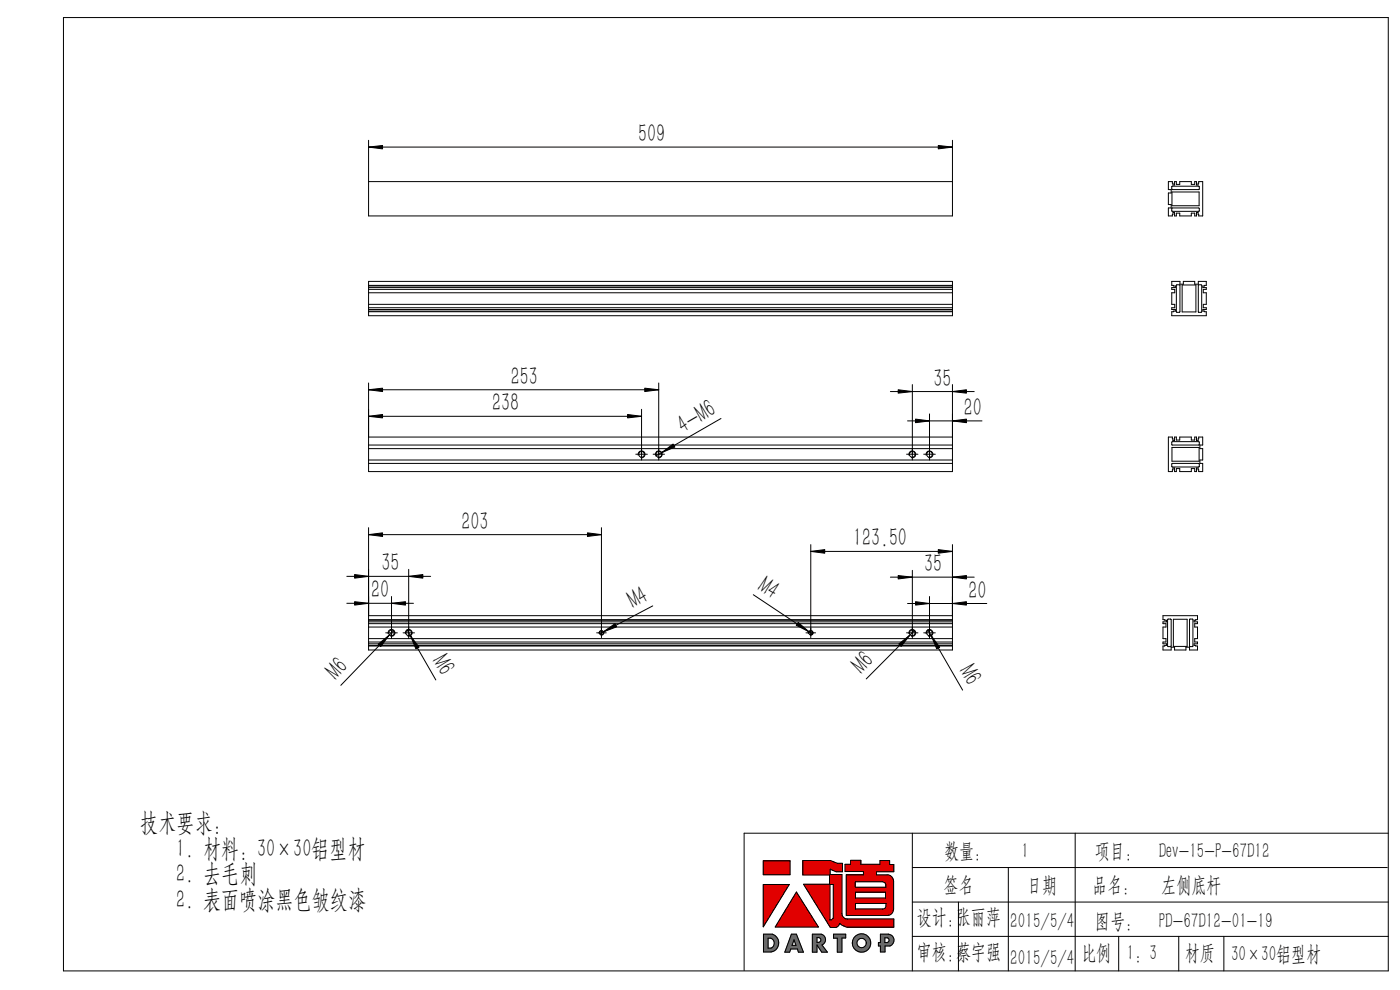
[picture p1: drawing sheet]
<svg xmlns="http://www.w3.org/2000/svg" width="297mm" height="210mm" viewBox="0 0 297 210" stroke-linecap="round" stroke-linejoin="round" font-family="sans-serif">
<g fill="none" stroke="#000" stroke-width=".21">
<path d="M13.5 3.7h281v202.3h-281zM78.2 38.5h123.9M78.2 29.8v16h123.9v-16M78.2 31.2h123.9M247.9 38.5h.8l.1 .7h.4v-.7h.4v.6h.7v-.6h2.4v.6h.7v-.6h.4v.7h.4l.1-.7h.8v7.3h-.8l-.1-.7h-.4v.7h-.4v-.6h-.7v.6h-2.4v-.6h-.7v.6h-.4v-.7h-.4l-.1 .7h-.8v-1.7h.6v-.7h-.6v-2.5h.6v-.7h-.6zM248.6 39.5h5.8v.6l-5.8 .1zM78.2 59.7h123.9v7.3h-123.9zM248.6 44.2l5.7-.1 .1 .7h-5.8zM248.6 59.7h1.7v.6h.7v-.6h2.4v.6h.8v-.6h1.7v.8l-.7 .2v.3h.7v.4h-.6v.7h.6v2.5h-.6v.7h.6v.4h-.7v.3l.7 .1v.9h-7.3v-.9l.7-.1v-.3h-.7v-.4h.6v-.7h-.6v-2.5h.6v-.7h-.6v-.4h.7v-.3l-.7-.2zM248.6 40.7h5.8v2.9h-5.8zM78.2 60.5h123.9M78.2 61h123.9"/>
<path d="M78.2 61.4h123.9M78.2 64.6h123.9M78.2 62.1h123.9M78.2 65.7h123.9M78.2 65.3h123.9M78.2 66.1h123.9M78.2 60.7h123.9M78.2 66h123.9M249.6 60.5l.6-.1 .1 .1-.1 5.8-.6-.1zM250.8 60.5h2.9v5.7h-2.9zM254.2 60.5h.7l-.1 5.8-.6-.1zM78.2 81.2v18.8h123.9v-18.4"/>
<path d="M78.2 94.4h123.9M78.2 92.7h123.9M78.2 95.2h123.9M78.2 97.6h123.9M78.2 98.3h123.9M78.2 88.3h57.9M78.2 82.7h61.5M134.9 96.4h2.4M135.4 96.6a.74 .74 0 0 1 .6-1 .74 .74 0 0 1 .8 .8 .74 .74 0 0 1-.9 .7M136.1 86.8v10.8M138.6 96.4h2.4M139.1 96.6a.73 .73 0 0 1 .6-1 .73 .73 0 0 1 .8 .8 .73 .73 0 0 1-.9 .7"/>
<path d="M139.7 81.2v16.4M153 88.8l-13.9 7.9M188.9 83.1h17.8M192.3 96.4h2.4M192.5 89.3h15.8M192.8 96.6a.73 .73 0 0 1 .7-1 .73 .73 0 0 1 .8 .8 .73 .73 0 0 1-1 .7M193.5 81.6v16M196 96.4h2.4M196.5 96.6a.73 .73 0 0 1 .6-1 .73 .73 0 0 1 .8 .8 .73 .73 0 0 1-.9 .7M197.2 87.8v9.8M247.9 92.7h.8l.1 .8h.4v-.8h.4v.6h.7v-.6h2.4v.6h.7v-.6h.4v.8h.4l.1-.8h.8v1.7h-.5v.8h.5v2.4h-.5v.7h.5v1.7h-.8l-.1-.7h-.4v.7h-.4v-.6h-.7v.6h-2.4v-.6h-.7v.6h-.4v-.7h-.4l-.1 .7h-.8zM248.6 98.4l5.7-.1 .1 .1v.6l-5.7 .1z"/>
<path d="M248.6 93.8l5.7-.1 .1 .7h-5.8zM248.6 94.9h5.8v2.9h-5.8zM78.2 111.9v26h123.9v-22.4M78.2 113.4h49.4M127.6 111.9v23.4M172 115.5v19.8M172 117h30.1M73.6 128h14.1M73.6 122.3h17.8M78.2 131.4h123.9M78.2 130.6h123.9M78.2 131.9h123.9"/>
<path d="M78.2 132.3h123.9M78.2 133h123.9M78.2 135.5h123.9M78.2 136.6h123.9M78.2 136.2h123.9M78.2 137h123.9M78.2 131.6h123.9M78.2 136.9h123.9M81.8 134.2h2.5M82.3 134.4a.73 .73 0 0 1 .7-.9 .73 .73 0 0 1 .8 .8 .73 .73 0 0 1-.9 .7M83.1 126.5v9M83.6 133.7l-11.3 11.7"/>
<path d="M85.5 134.2h2.4M86 134.4a.73 .73 0 0 1 .7-.9 .73 .73 0 0 1 .8 .8 .73 .73 0 0 1-1 .7M86.4 133.6l6.1 10.6M86.7 120.8v14.7M126.6 134.2h2M127.1 134.4a.49 .49 0 0 1 .5-.7 .49 .49 0 0 1 .5 .6 .49 .49 0 0 1-.6 .4M138.5 128.5l-11.3 6M159.8 126.2l12.6 8.3M171 134.2h2M171.5 134.4a.49 .49 0 0 1 .5-.7 .49 .49 0 0 1 .5 .6 .49 .49 0 0 1-.6 .4M188.9 122.4h17.8M192.3 134.2h2.4"/>
<path d="M192.5 128h16.8M192.8 134.4a.73 .73 0 0 1 .7-.9 .73 .73 0 0 1 .8 .8 .73 .73 0 0 1-1 .7M193.5 121v14.5M194.1 133.7l-10.3 10.3M196 134.2h2.4M196.5 134.4a.73 .73 0 0 1 .7-.9 .73 .73 0 0 1 .7 .8 .73 .73 0 0 1-.9 .7M196.8 133.6l7.4 12.8M197.2 126.5v9M246.7 130.6h7.3v.8l-.7 .2v.3h.7v.4h-.6v.7h.6v2.5h-.6v.7h.6v.4h-.7v.3l.7 .1v.9h-1.7v-.6h-.7v.6h-2.4v-.6h-.7v.6h-1.8v-.9l.8-.1v-.3h-.8v-.4h.7v-.7h-.7v-2.5h.7v-.7h-.7v-.4h.8v-.3l-.8-.2zM247.7 131.4h.8l-.1 5.8h-.6l-.1-.2zM248.9 131.4h2.9v5.7h-2.9zM252.3 131.4h.8l-.1 5.8-.7-.1z"/>
<path d="M193.5 176.7v29.3M228.1 176.7v29.3M294.5 176.7h-136.6v29.2M161.9 187.6h5.5l-5.5 9zM161.9 182.6h5.7v2.9h-5.7zM162 198.2h1.9a1.95 1.95 0 0 1 1.3 2 1.95 1.95 0 0 1-1.6 1.7h-1.6zM162.9 199a1.08 1.08 0 0 1 1.4 1.1 1.08 1.08 0 0 1-1.4 1zM167.9 198.2h1.1l1.4 3.8h-1l-.2-.7h-1.4l-.3 .7h-1zM168.4 199.3l.5 1.2h-.9zM169 189.2l4.6 7.4h-9.1zM170.3 182.5h5.8l1.5 .6h1.1v1.8h-1.3l-1.3-.5v1.1h2.5v8.3a1.16 1.16 0 0 0 1.1 1.1h9.9v1.8h-9.9l-1.6-.8-.6 .7-1.4 .1-5.6-9.1h5.5v-2h-5.7zM172.3 198.2h1.9a1.2 1.2 0 0 1 .9 1 1.2 1.2 0 0 1-.7 1.2l1.1 1.6h-1.2l-1-1.6v1.6h-1z"/>
<path d="M173.3 198.9h.4a.52 .52 0 0 1 .5 .5 .52 .52 0 0 1-.5 .5h-.4zM176.1 187.6h.7v7.1l-.4 .5h-.3zM176.8 198.2h2.6v.8h-.8v3h-1v-3h-.8zM179.3 183.3h1.2v-.8h2.1v.8h4.1v-.8h2v.9h.9v1.5h-3.7v.7h2.3a1.37 1.37 0 0 1 1.4 1.3v5.9a1.37 1.37 0 0 1-1.4 1.4h-8.7v-8.7h3.7v-.6h-3.9zM181.4 187h5.8a.73 .73 0 0 1 .7 .7v.5h-6.5zM181.5 191.6h6.5v.6a.65 .65 0 0 1-.7 .6h-5.8zM181.5 189.3h6.4v1.2h-6.4zM186.8 198.2h1.7a1.29 1.29 0 0 1 1.2 1.1 1.29 1.29 0 0 1-.9 1.4h-1.1v1.2h-.9v-1.2h-.4v-.8h.4zM187.7 198.9h.6a.52 .52 0 0 1 .3 .5 .52 .52 0 0 1-.4 .5h-.5zM193.5 191.3h101M193.5 198.6h101M193.5 184h100.8"/>
<path d="M203.3 191.3v14.7M213.9 184v22M237.3 198.6v7.4M250.1 198.6v7.4M259.6 198.6v7.4"/>
<circle cx="136.1" cy="96.4" r=".61"/>
<circle cx="139.8" cy="96.4" r=".62"/>
<circle cx="193.5" cy="96.4" r=".62"/>
<circle cx="197.2" cy="96.4" r=".61"/>
<circle cx="83.1" cy="134.2" r=".59"/>
<circle cx="86.7" cy="134.2" r=".61"/>
<circle cx="127.6" cy="134.2" r=".42"/>
<circle cx="172" cy="134.2" r=".42"/>
<circle cx="193.5" cy="134.2" r=".59"/>
<circle cx="197.2" cy="134.2" r=".59"/>
<circle cx="182.8" cy="200" r="1.97"/>
<circle cx="182.8" cy="200" r=".99"/>
</g>
<g fill="#6a6a6a" stroke="#6a6a6a" stroke-width=".21">
<path d="M162 198.2v3.7l2-.1 .7-.5 .4-.7a1.9 1.9 0 0 0-1.2-2.4zM162.9 199l.8 .1 .6 .7-.2 .9-.5 .4h-.7z" fill-rule="evenodd"/>
<path d="M167.9 198.2l-1.4 3.8h1l.3-.7h1.4l.2 .7h1l-1.4-3.8zM168.4 199.3l.5 1.2h-.9z" fill-rule="evenodd"/>
<path d="M172.3 198.2v3.8h1v-1.6l1 1.6h1.2l-1.1-1.6 .5-.4 .2-.3v-.6l-.2-.5-.6-.4zM173.3 198.9h.5l.3 .2 .1 .3-.3 .4-.6 .1z" fill-rule="evenodd"/>
<path d="M176.8 198.2h2.6v.8h-.8v3h-1v-3h-.8z" fill-rule="evenodd"/>
<path d="M180.8 200a1.95 1.95 0 0 0 3.9 0 1.95 1.95 0 0 0-3.9 0zM181.8 200a1 1 0 0 1 2 0 1 1 0 0 1-2 0z" fill-rule="evenodd"/>
<path d="M186.8 198.2v1.7h-.4v.8h.4v1.2h.9v-1.2h1.1l.5-.3 .3-.6v-.7l-.2-.4-.6-.5zM187.7 198.9h.6l.3 .2v.4l-.1 .3-.8 .1z" fill-rule="evenodd"/>
</g>
<g fill="#e10000" stroke="#e10000" stroke-width=".21">
<path d="M161.9 187.6h5.5l-5.5 9z"/>
<path d="M169 189.2l4.6 7.4h-9.1z"/>
<path d="M161.9 182.6h5.7v2.9h-5.7z" fill-rule="evenodd"/>
<path d="M170.3 182.5v3.1h5.7v2h-5.5l5.6 9.1h1.2l.6-.4a.3 .3 0 0 1 .3-.4 .3 .3 0 0 1 .3 .3l1.2 .5h9.9v-1.8h-10.1l-.5-.2-.4-.8v-8.4h-2.5v-1.1l1.3 .5h1.3v-1.8h-1.1l-1.5-.6zM176.1 187.6h.7v7.1l-.4 .5h-.3z" fill-rule="evenodd"/>
<path d="M181.5 189.3h6.4v1.2h-6.4zM179.3 183.3v1.6h3.9v.6h-3.7v8.7h8.9l.6-.3 .3-.3 .3-.6-.1-6.5-.3-.5-.7-.4h-2.6v-.7h3.7v-1.5h-.9v-.9h-2v.8h-4.1v-.8h-2.1v.8zM181.4 187h5.9l.5 .4 .1 .8h-6.5zM181.5 191.6h6.5v.8l-.5 .4h-6z" fill-rule="evenodd"/>
</g>
<g fill="#000" stroke="#000" stroke-width=".21">
<path d="M78.2 31.2l3-.3v.7zM199.1 30.9l3 .3-3 .4zM78.2 88.3l3-.4v.7zM78.2 82.7l3-.4v.8zM133.1 87.9l3 .4-3 .3zM136.8 82.3l2.9 .4-2.9 .4zM140.4 96l2.4-1.8 .4 .6zM190.5 82.7l3 .4-3 .3zM194.2 88.9l3 .4-3 .4zM202.1 89.3l2.9-.4v.8zM202.1 83.1l2.9-.4v.7zM78.2 113.4l3-.4v.8z"/>
<path d="M124.6 113l3 .4-3 .4zM172 117l3-.4v.7zM199.1 116.6l3 .4-3 .3zM75.2 121.9l3 .4-3 .3zM75.2 127.6l3 .4-3 .4zM80.2 136.7l2.3-2-1.7 2.5zM83.1 128l2.9-.4v.8zM86.7 122.3l3-.4v.7zM87.1 134.9l1.8 2.4-.7 .3zM128 134l2.5-1.7 .3 .7zM169.3 132l2.3 2-2.7-1.4zM190.7 136.6l2.3-1.9-1.8 2.4z"/>
<path d="M190.5 122.1l3 .3-3 .4zM194.2 127.6l3 .4-3 .4zM197.6 134.9l1.7 2.4-.6 .3zM202.1 122.4l2.9-.3v.7zM202.1 128l2.9-.4v.8z"/>
</g>
<g font-size="5.5">
<text x="135.4" y="30.1">509</text>
<text x="108.4" y="81.6">253</text>
<text x="198" y="82">35</text>
<text x="104.4" y="87.2">238</text>
<text x="204.5" y="88.2">20</text>
<text x="144.9" y="92" transform="rotate(-30 144.9 92)">4-M6</text>
<text x="97.9" y="112.4">203</text>
<text x="181" y="115.9">123.50</text>
<text x="80.9" y="121.2">35</text>
<text x="160.5" y="125.1" transform="rotate(33 160.5 125.1)">M4</text>
<text x="196.1" y="121.4">35</text>
<text x="78.7" y="126.9">20</text>
<text x="134.4" y="129.3" transform="rotate(-28 134.4 129.3)">M4</text>
<text x="205.5" y="127">20</text>
<text x="91.6" y="140.2" transform="rotate(60 91.6 140.2)">M6</text>
<text x="182.9" y="143.1" transform="rotate(-45 182.9 143.1)">M6</text>
<text x="203.3" y="142.4" transform="rotate(60 203.3 142.4)">M6</text>
<text x="71.4" y="144.5" transform="rotate(-46 71.4 144.5)">M6</text>
<text x="29.8" y="176.2">技术要求:</text>
<text x="37.4" y="181.7">1. 材料: 30×30铝型材</text>
<text x="37.4" y="187.2">2. 去毛刺</text>
<text x="37.4" y="192.7">2. 表面喷涂黑色皱纹漆</text>
</g>
<g font-size="4.6">
<text x="200.3" y="182">数量：</text>
<text x="216.7" y="182">1</text>
<text x="232.3" y="182">项目：</text>
<text x="245.8" y="182">Dev-15-P-67D12</text>
<text x="200.2" y="189.2">签名</text>
<text x="217.9" y="189.2">日期</text>
<text x="231.7" y="189.2">品名：</text>
<text x="246.4" y="189.2">左侧底杆</text>
<text x="194.5" y="196">设计：张丽萍</text>
<text x="214.3" y="196.8">2015/5/4</text>
<text x="232.3" y="196.8">图号：</text>
<text x="245.8" y="196.8">PD-67D12-01-19</text>
<text x="194.5" y="203.3">审核：蔡宇强</text>
<text x="229.4" y="203.6">比例</text>
<text x="239.1" y="203.6">1：3</text>
<text x="251.4" y="203.6">材质</text>
<text x="261.1" y="203.9">30×30铝型材</text>
<text x="214.3" y="204.7">2015/5/4</text>
</g>
</svg>
